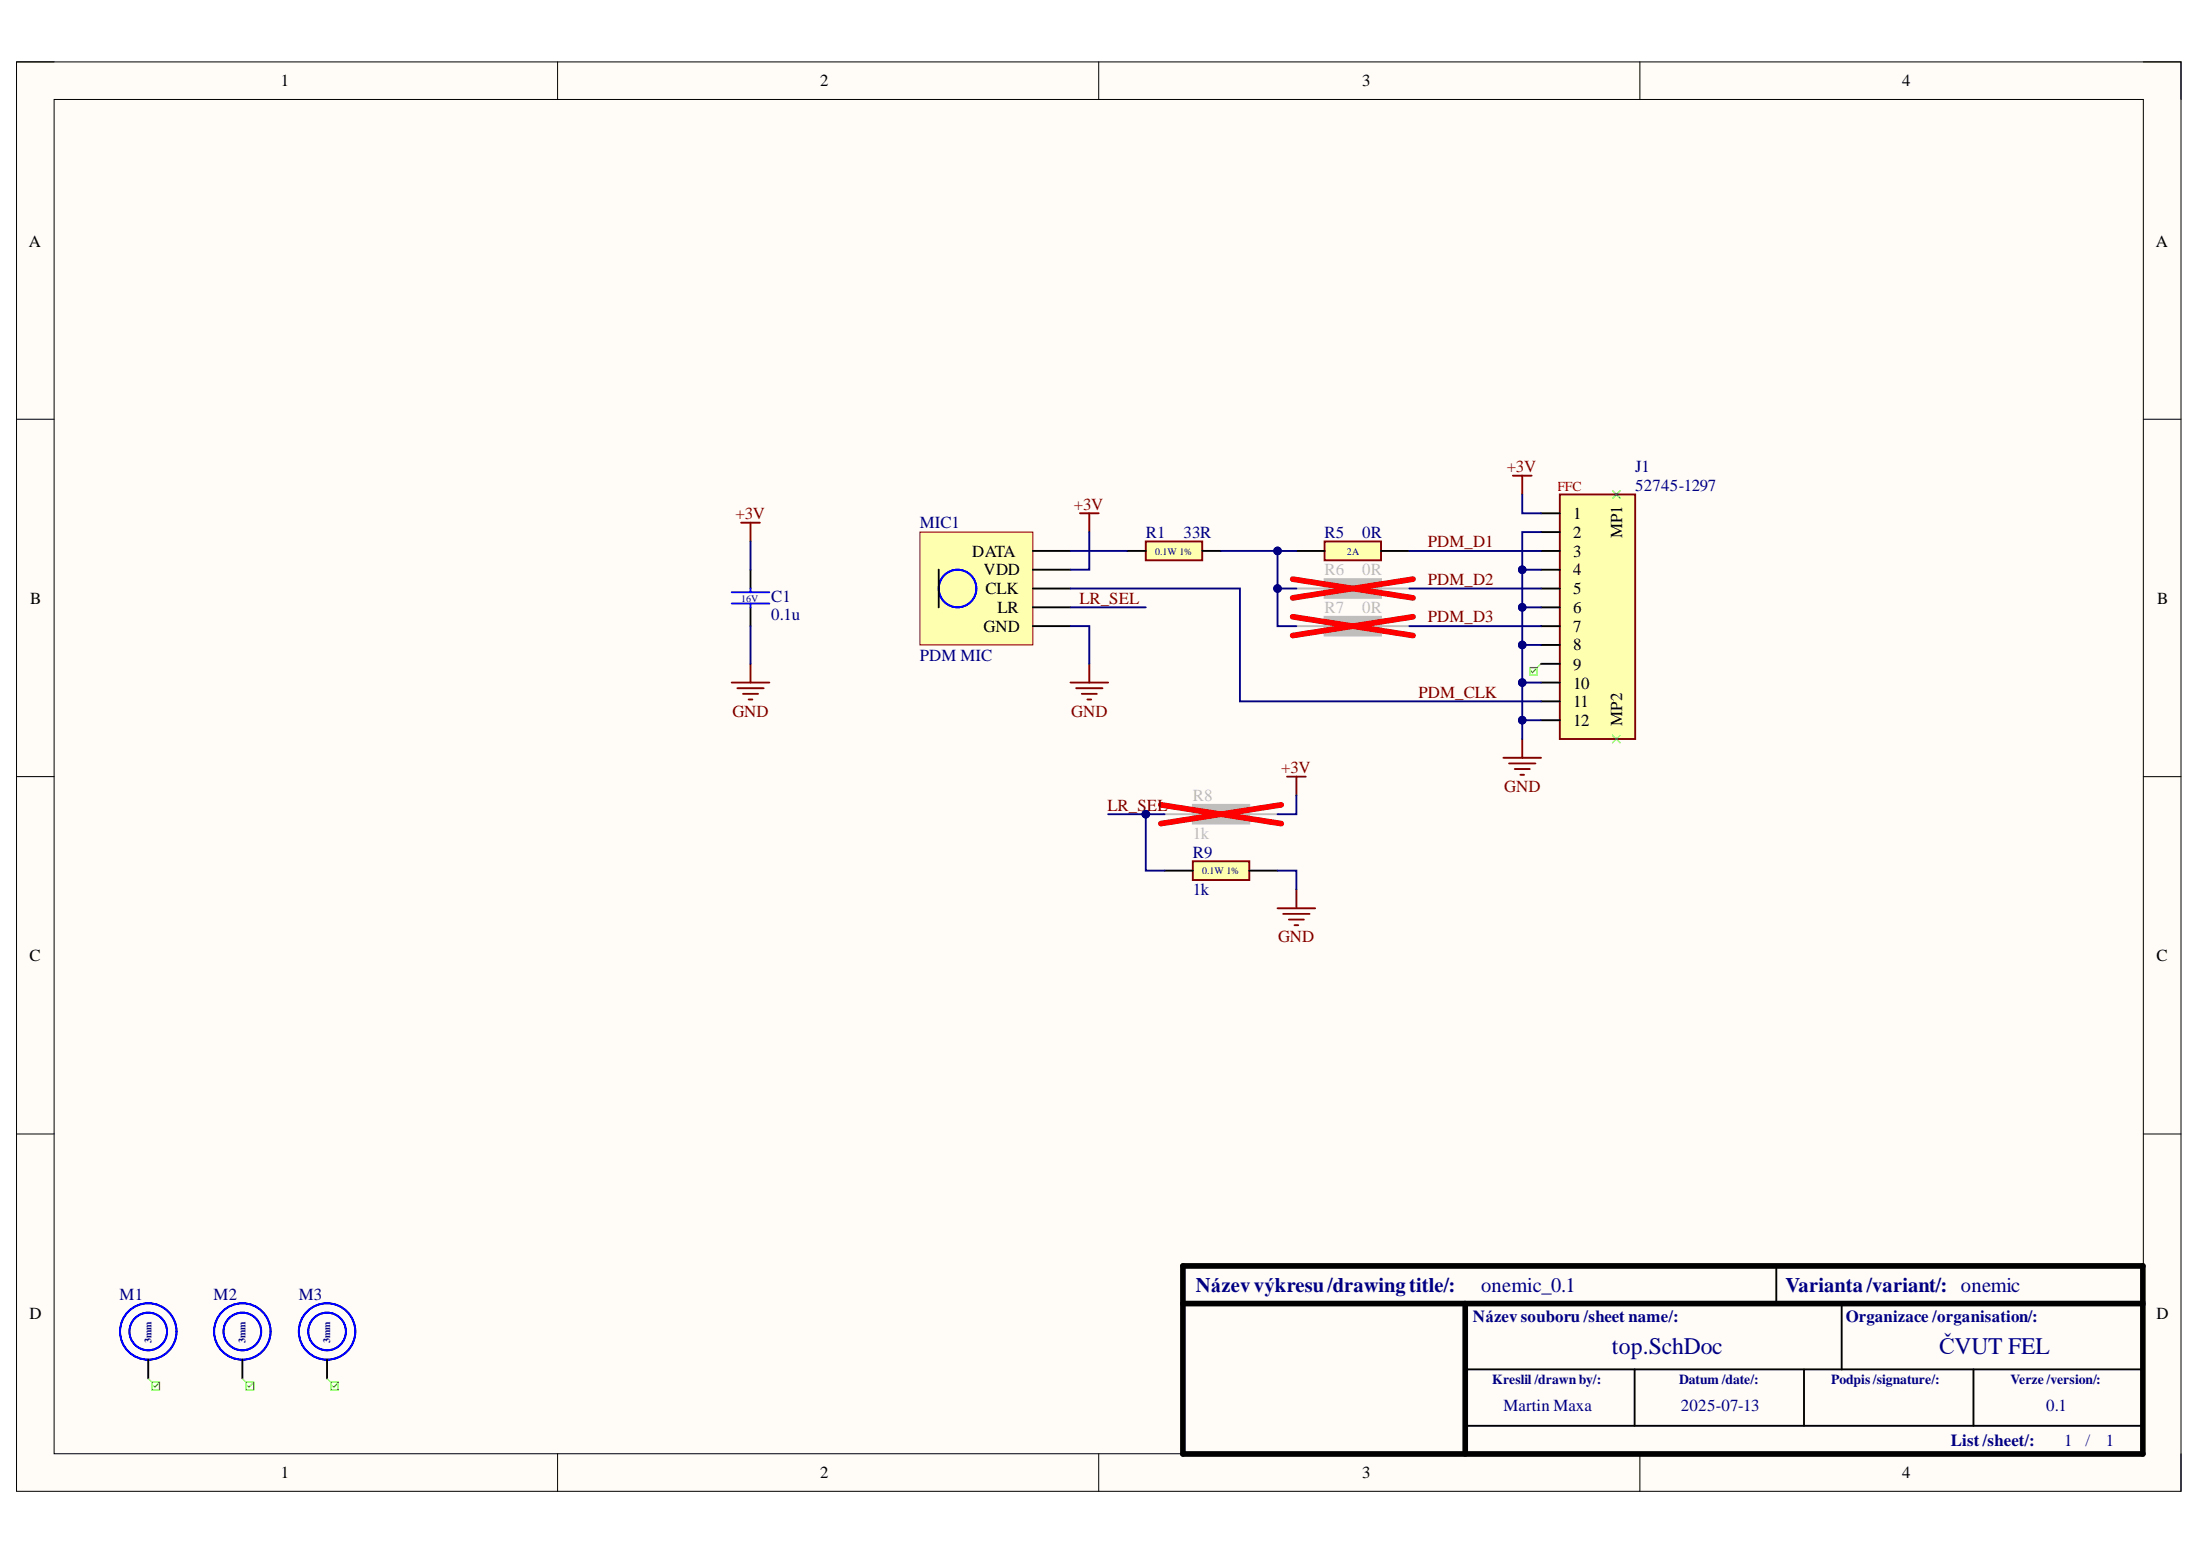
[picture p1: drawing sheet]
<svg xmlns="http://www.w3.org/2000/svg" width="297mm" height="210mm" viewBox="0 0 297 210" stroke-linecap="round" stroke-linejoin="round" font-family="sans-serif">
<path d="M2.2 8.4h292.3v192.9h-292.3z" fill-rule="evenodd" fill="#fffcf8"/>
<path d="M2.2 8.4h292.3v192.9h-292.3z" fill="none" stroke="#000" stroke-width=".14"/>
<path d="M7.3 13.4h282.1v182.8h-282.1z" fill-rule="evenodd" fill="#fffcf8"/>
<g fill="none" stroke="#000" stroke-width=".14">
<path d="M2.2 8.4h5.1M7.3 13.4h282.1v182.8h-282.1zM75.3 8.4v5M148.3 8.4v5M221.4 8.4v5M289.4 8.4h5.1v5M2.2 56.6h5.1M289.4 56.6h5.1M2.2 104.8h5.1M289.4 104.8h5.1M2.2 153.1h5.1M289.4 153.1h5.1"/>
<path d="M75.3 196.2v5.1M148.3 196.2v5.1M221.4 196.2v5.1M294.5 196.2v5.1"/>
</g>
<path d="M159.7 170.9h129.6v25.4h-129.6zM159.7 176h129.6M197.8 176v20.3" fill="none" stroke="#000" stroke-width=".76"/>
<path d="M239.8 170.8v5.1M248.7 176v8.8M197.8 192.5h91.5M197.8 184.8h91.5M220.7 184.8v7.7M243.6 184.8v7.7M266.5 184.8v7.7" fill="none" stroke="#000" stroke-width=".25"/>
<path d="M124.2 71.8h15.2v15.3h-15.2z" fill-rule="evenodd" fill="#ffffb0"/>
<path d="M124.2 71.8h15.2v15.3h-15.2z" fill="none" stroke="#800000" stroke-width=".14"/>
<circle cx="129.3" cy="79.4" r="2.54" fill="none" stroke="#00f" stroke-width=".25"/>
<path d="M126.7 76.9v5.1M139.4 74.4h5.1M139.4 76.9h5.1M139.4 79.4h5.1M139.4 82h5.1M139.4 84.5h5.1" fill="none" stroke="#000" stroke-width=".25"/>
<path d="M210.6 66.7h10.2v33.1h-10.2z" fill-rule="evenodd" fill="#ffffb0"/>
<path d="M204.3 64.2h2.5M205.5 64.2v2.5M210.6 66.7h10.2v33.1h-10.2zM205.5 99.8v2.5M203 102.3h5.1M203.8 103.1h3.5M204.5 103.8h2M205.3 104.6h.5" fill="none" stroke="#800000" stroke-width=".25"/>
<path d="M208.1 69.3h2.5M208.1 71.8h2.5M208.1 74.4h2.5M208.1 76.9h2.5M208.1 79.4h2.5M208.1 82h2.5M208.1 84.5h2.5M208.1 87.1h2.5M208.1 89.6h2.5M208.1 92.1h2.5M208.1 94.7h2.5M208.1 97.2h2.5" fill="none" stroke="#000" stroke-width=".25"/>
<path d="M217.7 66.2l1 1.1M218.7 66.2l-1 1.1M206.5 90.1h1.1v1h-1.1zM207.4 90.3l-.5 .5-.2-.3M217.7 99.2l1 1.1M218.7 99.2l-1 1.1" fill="none" stroke="#0f0" stroke-width=".17"/>
<path d="M208.1 89.6l-.5 .5" fill="none" stroke="#0f0" stroke-width=".14"/>
<path d="M178.8 73.1h7.7v2.5h-7.7z" fill-rule="evenodd" fill="#ffffb0"/>
<path d="M178.8 73.1h7.7v2.5h-7.7z" fill="none" stroke="#800000" stroke-width=".25"/>
<path d="M175 74.4h3.8M186.5 74.4h3.8" fill="none" stroke="#000" stroke-width=".25"/>
<path d="M178.8 78.2h7.7v2.5h-7.7z" fill-rule="evenodd" fill="#bfbebc"/>
<path d="M175 79.4h3.8M178.8 78.2h7.7v2.5h-7.7zM186.5 79.4h3.8" fill="none" stroke="#bfbebc" stroke-width=".25"/>
<path d="M174.5 78.2l16.3 2.5M190.8 78.2l-16.3 2.5" fill="none" stroke="#f00" stroke-width=".76"/>
<path d="M178.8 83.3h7.7v2.5h-7.7z" fill-rule="evenodd" fill="#bfbebc"/>
<path d="M175 84.5h3.8M178.8 83.3h7.7v2.5h-7.7zM186.5 84.5h3.8" fill="none" stroke="#bfbebc" stroke-width=".25"/>
<path d="M174.5 83.3l16.3 2.5M190.8 83.3l-16.3 2.5" fill="none" stroke="#f00" stroke-width=".76"/>
<path d="M145.8 69.3h2.5M147.1 69.3v2.5M144.5 92.1h5.1M145.3 92.9h3.6M146.1 93.7h2M146.8 94.4h.5M147.1 89.6v2.5" fill="none" stroke="#800000" stroke-width=".25"/>
<path d="M161.1 108.6h7.6v2.6h-7.6z" fill-rule="evenodd" fill="#bfbebc"/>
<path d="M157.2 109.9h3.9M161.1 108.6h7.6v2.6h-7.6zM168.7 109.9h3.8" fill="none" stroke="#bfbebc" stroke-width=".25"/>
<path d="M156.7 108.6l16.3 2.6M173 108.6l-16.3 2.6" fill="none" stroke="#f00" stroke-width=".76"/>
<path d="M161.1 116.3h7.6v2.5h-7.6z" fill-rule="evenodd" fill="#ffffb0"/>
<path d="M161.1 116.3h7.6v2.5h-7.6zM173.8 104.8h2.5M175 104.8v2.6M172.5 122.6h5.1M173.2 123.4h3.6M174 124.1h2.1M174.8 124.9h.5M175 120.1v2.5" fill="none" stroke="#800000" stroke-width=".25"/>
<path d="M157.2 117.5h3.9M168.7 117.5h3.8" fill="none" stroke="#000" stroke-width=".25"/>
<path d="M154.7 73.1h7.6v2.5h-7.6z" fill-rule="evenodd" fill="#ffffb0"/>
<path d="M100.1 70.6h2.5M101.3 70.6v2.5M154.7 73.1h7.6v2.5h-7.6zM98.8 92.1h5.1M99.6 92.9h3.5M100.3 93.7h2.1M101.1 94.4h.5M101.3 89.6v2.5" fill="none" stroke="#800000" stroke-width=".25"/>
<path d="M101.3 76.9v2.5M152.2 74.4h2.5M162.3 74.4h2.6M101.3 82v2.5" fill="none" stroke="#000" stroke-width=".25"/>
<path d="M98.8 79.9h5.1M101.3 79.4v.5M98.8 81.5h5.1M101.3 81.5v.5" fill="none" stroke="#00f" stroke-width=".25"/>
<path d="M205.5 66.7v2.6h2.6M208.1 71.8h-2.6v28" fill="none" stroke="#000080" stroke-width=".25"/>
<circle cx="205.5" cy="76.9" r=".51" fill="#000080"/>
<circle cx="205.5" cy="76.9" r=".51" fill="none" stroke="#000080" stroke-width=".14"/>
<circle cx="205.5" cy="82" r=".51" fill="#000080"/>
<circle cx="205.5" cy="82" r=".51" fill="none" stroke="#000080" stroke-width=".14"/>
<circle cx="205.5" cy="87.1" r=".51" fill="#000080"/>
<circle cx="205.5" cy="87.1" r=".51" fill="none" stroke="#000080" stroke-width=".14"/>
<circle cx="205.5" cy="92.1" r=".51" fill="#000080"/>
<circle cx="205.5" cy="92.1" r=".51" fill="none" stroke="#000080" stroke-width=".14"/>
<circle cx="205.5" cy="97.2" r=".51" fill="#000080"/>
<circle cx="205.5" cy="97.2" r=".51" fill="none" stroke="#000080" stroke-width=".14"/>
<path d="M205.5 76.9h2.6" fill="none" stroke="#000080" stroke-width=".25"/>
<circle cx="205.5" cy="76.9" r=".51" fill="#000080"/>
<circle cx="205.5" cy="76.9" r=".51" fill="none" stroke="#000080" stroke-width=".14"/>
<path d="M205.5 82h2.6" fill="none" stroke="#000080" stroke-width=".25"/>
<circle cx="205.5" cy="82" r=".51" fill="#000080"/>
<circle cx="205.5" cy="82" r=".51" fill="none" stroke="#000080" stroke-width=".14"/>
<path d="M205.5 87.1h2.6" fill="none" stroke="#000080" stroke-width=".25"/>
<circle cx="205.5" cy="87.1" r=".51" fill="#000080"/>
<circle cx="205.5" cy="87.1" r=".51" fill="none" stroke="#000080" stroke-width=".14"/>
<path d="M205.5 92.1h2.6" fill="none" stroke="#000080" stroke-width=".25"/>
<circle cx="205.5" cy="92.1" r=".51" fill="#000080"/>
<circle cx="205.5" cy="92.1" r=".51" fill="none" stroke="#000080" stroke-width=".14"/>
<path d="M205.5 97.2h2.6" fill="none" stroke="#000080" stroke-width=".25"/>
<circle cx="205.5" cy="97.2" r=".51" fill="#000080"/>
<circle cx="205.5" cy="97.2" r=".51" fill="none" stroke="#000080" stroke-width=".14"/>
<path d="M172.5 79.4h2.5" fill="none" stroke="#000080" stroke-width=".25"/>
<circle cx="172.5" cy="79.4" r=".51" fill="#000080"/>
<circle cx="172.5" cy="79.4" r=".51" fill="none" stroke="#000080" stroke-width=".14"/>
<path d="M175 74.4h-2.5v10.1h2.5" fill="none" stroke="#000080" stroke-width=".25"/>
<circle cx="172.5" cy="79.4" r=".51" fill="#000080"/>
<circle cx="172.5" cy="79.4" r=".51" fill="none" stroke="#000080" stroke-width=".14"/>
<circle cx="172.5" cy="74.4" r=".51" fill="#000080"/>
<circle cx="172.5" cy="74.4" r=".51" fill="none" stroke="#000080" stroke-width=".14"/>
<path d="M147.1 71.8v5.1h-2.6M144.5 84.5h2.6v5.1M157.2 109.9h-2.5v7.6h2.5M172.5 117.5h2.5v2.6M175 107.4v2.5h-2.5" fill="none" stroke="#000080" stroke-width=".25"/>
<circle cx="154.7" cy="109.9" r=".51" fill="#000080"/>
<circle cx="154.7" cy="109.9" r=".51" fill="none" stroke="#000080" stroke-width=".14"/>
<path d="M149.6 109.9h5.1" fill="none" stroke="#000080" stroke-width=".25"/>
<circle cx="154.7" cy="109.9" r=".51" fill="#000080"/>
<circle cx="154.7" cy="109.9" r=".51" fill="none" stroke="#000080" stroke-width=".14"/>
<path d="M144.5 74.4h7.7M144.5 79.4h22.9v15.3h40.7M164.9 74.4h7.6M190.3 79.4h17.8M190.3 74.4h17.8M144.5 82h10.2M190.3 84.5h17.8" fill="none" stroke="#000080" stroke-width=".25"/>
<circle cx="172.5" cy="74.4" r=".51" fill="#000080"/>
<circle cx="172.5" cy="74.4" r=".51" fill="none" stroke="#000080" stroke-width=".14"/>
<path d="M101.3 73.1v3.8M101.3 84.5v5.1" fill="none" stroke="#000080" stroke-width=".25"/>
<g fill="none" stroke="#00f" stroke-width=".25">
<circle cx="20" cy="179.7" r="2.54"/>
<circle cx="20" cy="179.7" r="3.8"/>
<circle cx="32.7" cy="179.7" r="2.54"/>
<circle cx="32.7" cy="179.7" r="3.8"/>
<circle cx="44.2" cy="179.7" r="3.8"/>
<circle cx="44.2" cy="179.7" r="2.54"/>
</g>
<path d="M20 183.5v2.6M32.7 183.5v2.6M44.2 183.5v2.6" fill="none" stroke="#000" stroke-width=".25"/>
<path d="M20 186.1l.5 .5M32.7 186.1l.5 .5M44.2 186.1l.5 .5" fill="none" stroke="#0f0" stroke-width=".14"/>
<path d="M20.5 186.6h1v1h-1zM21.4 186.8l-.5 .5-.2-.3M33.2 186.6h1v1h-1zM34.1 186.8l-.5 .5-.2-.3M44.7 186.6h1v1h-1zM45.6 186.8l-.6 .5-.2-.3" fill="none" stroke="#0f0" stroke-width=".17"/>
<g font-size="3.2" fill="#000080">
<text x="217.6" y="182.7">top.SchDoc</text>
<text x="261.8" y="182.7">ČVUT FEL</text>
</g>
<g font-size="2.8" fill="#000080">
<text x="161.5" y="174.4">Názevvýkresu/drawingtitle/:</text>
<text x="200" y="174.4">onemic_0.1</text>
<text x="241.1" y="174.4">Varianta/variant/: onemic</text>
</g>
<g font-size="2.3">
<text x="37.9" y="11.7">1</text>
<text x="110.7" y="11.7">2</text>
<text x="183.9" y="11.7">3</text>
<text x="256.8" y="11.7">4</text>
<text x="3.9" y="33.3">A</text>
<text x="291.1" y="33.3">A</text>
<text x="212.4" y="70.1">1</text>
<text x="131.3" y="75.1">DATA</text>
<text x="132.8" y="77.7">VDD</text>
<text x="212.4" y="72.6">2</text>
<text x="212.4" y="75.1">3</text>
<text x="212.4" y="77.7">4</text>
<text x="219" y="72.7" transform="rotate(-90 219 72.7)">MP1</text>
<text x="4.1" y="81.5">B</text>
<text x="133.1" y="80.2">CLK</text>
<text x="134.7" y="82.7">LR</text>
<text x="212.4" y="80.2">5</text>
<text x="212.4" y="82.7">6</text>
<text x="291.2" y="81.5">B</text>
<text x="132.8" y="85.3">GND</text>
<text x="212.4" y="85.3">7</text>
<text x="212.4" y="87.8">8</text>
<text x="212.4" y="90.4">9</text>
<text x="212.4" y="93">10</text>
<text x="212.4" y="95.5">11</text>
<text x="212.4" y="98">12</text>
<text x="219" y="97.9" transform="rotate(-90 219 97.9)">MP2</text>
<text x="4" y="129.7">C</text>
<text x="291.2" y="129.7">C</text>
<text x="4" y="178">D</text>
<text x="291.2" y="178">D</text>
<text x="37.9" y="199.5">1</text>
<text x="110.7" y="199.5">2</text>
<text x="183.9" y="199.5">3</text>
<text x="256.8" y="199.5">4</text>
</g>
<g font-size="2.3" fill="#800000">
<text x="203.4" y="63.7">+3V</text>
<text x="99.3" y="70.1">+3V</text>
<text x="145" y="68.8">+3V</text>
<text x="192.8" y="73.9">PDM_D1</text>
<text x="145.7" y="81.5">LR_SEL</text>
<text x="192.8" y="78.9">PDM_D2</text>
<text x="192.8" y="84">PDM_D3</text>
<text x="191.5" y="94.2">PDM_CLK</text>
<text x="98.9" y="96.8">GND</text>
<text x="144.6" y="96.8">GND</text>
<text x="173" y="104.4">+3V</text>
<text x="203.1" y="106.9">GND</text>
<text x="149.6" y="109.4">LR_SEL</text>
<text x="172.6" y="127.2">GND</text>
</g>
<g font-size="2.3" fill="#000080">
<text x="220.8" y="63.7">J1</text>
<text x="124.2" y="71.3">MIC1</text>
<text x="220.8" y="66.3">52745-1297</text>
<text x="154.7" y="72.6">R1</text>
<text x="159.8" y="72.6">33R</text>
<text x="178.8" y="72.6">R5</text>
<text x="183.9" y="72.6">0R</text>
<text x="104.1" y="81.2">C1</text>
<text x="104.1" y="83.8">0.1u</text>
<text x="124.2" y="89.2">PDM MIC</text>
<text x="161.1" y="115.8">R9</text>
<text x="161.1" y="120.9">1k</text>
<text x="16.2" y="175.4">M1</text>
<text x="28.8" y="175.4">M2</text>
<text x="40.3" y="175.4">M3</text>
<text x="198.9" y="178.4">Název souboru /sheet name/:</text>
<text x="249.2" y="178.4">Organizace /organisation/:</text>
<text x="203" y="190.4">Martin Maxa</text>
<text x="227" y="190.4">2025-07-13</text>
<text x="276.3" y="190.4">0.1</text>
<text x="263.4" y="195.1">List /sheet/:</text>
<text x="278.7" y="195.1">1</text>
<text x="281.6" y="195.1">/</text>
<text x="284.3" y="195.1">1</text>
</g>
<g font-size="2.3" fill="#bfbebc">
<text x="178.8" y="77.7">R6</text>
<text x="183.9" y="77.7">0R</text>
<text x="178.8" y="82.7">R7</text>
<text x="183.9" y="82.7">0R</text>
<text x="161.1" y="108.2">R8</text>
<text x="161.1" y="113.2">1k</text>
</g>
<text font-size="1.9" fill="#980000" x="210.3" y="66.3">FFC</text>
<g font-size="1.9" fill="#000080">
<text x="201.5" y="186.8">Kreslil /drawn by/:</text>
<text x="226.7" y="186.8">Datum /date/:</text>
<text x="247.3" y="186.8">Podpis /signature/:</text>
<text x="271.4" y="186.8">Verze /version/:</text>
</g>
<g font-size="1.4" fill="#000080">
<text x="156" y="74.9">0.1W 1%</text>
<text x="181.9" y="74.9">2A</text>
<text x="100.1" y="81.2">16V</text>
<text x="162.3" y="118">0.1W 1%</text>
</g>
<g font-size="1.4" fill="#bfbebc">
<text x="181.9" y="79.9">2A</text>
<text x="181.9" y="85">2A</text>
<text x="162.3" y="110.4">0.1W 1%</text>
</g>
<g font-size="1.3" fill="#000080">
<text x="20.5" y="181.3" transform="rotate(-90 20.5 181.3)">3mm</text>
<text x="33.2" y="181.3" transform="rotate(-90 33.2 181.3)">3mm</text>
<text x="44.6" y="181.3" transform="rotate(-90 44.6 181.3)">3mm</text>
</g>
</svg>
